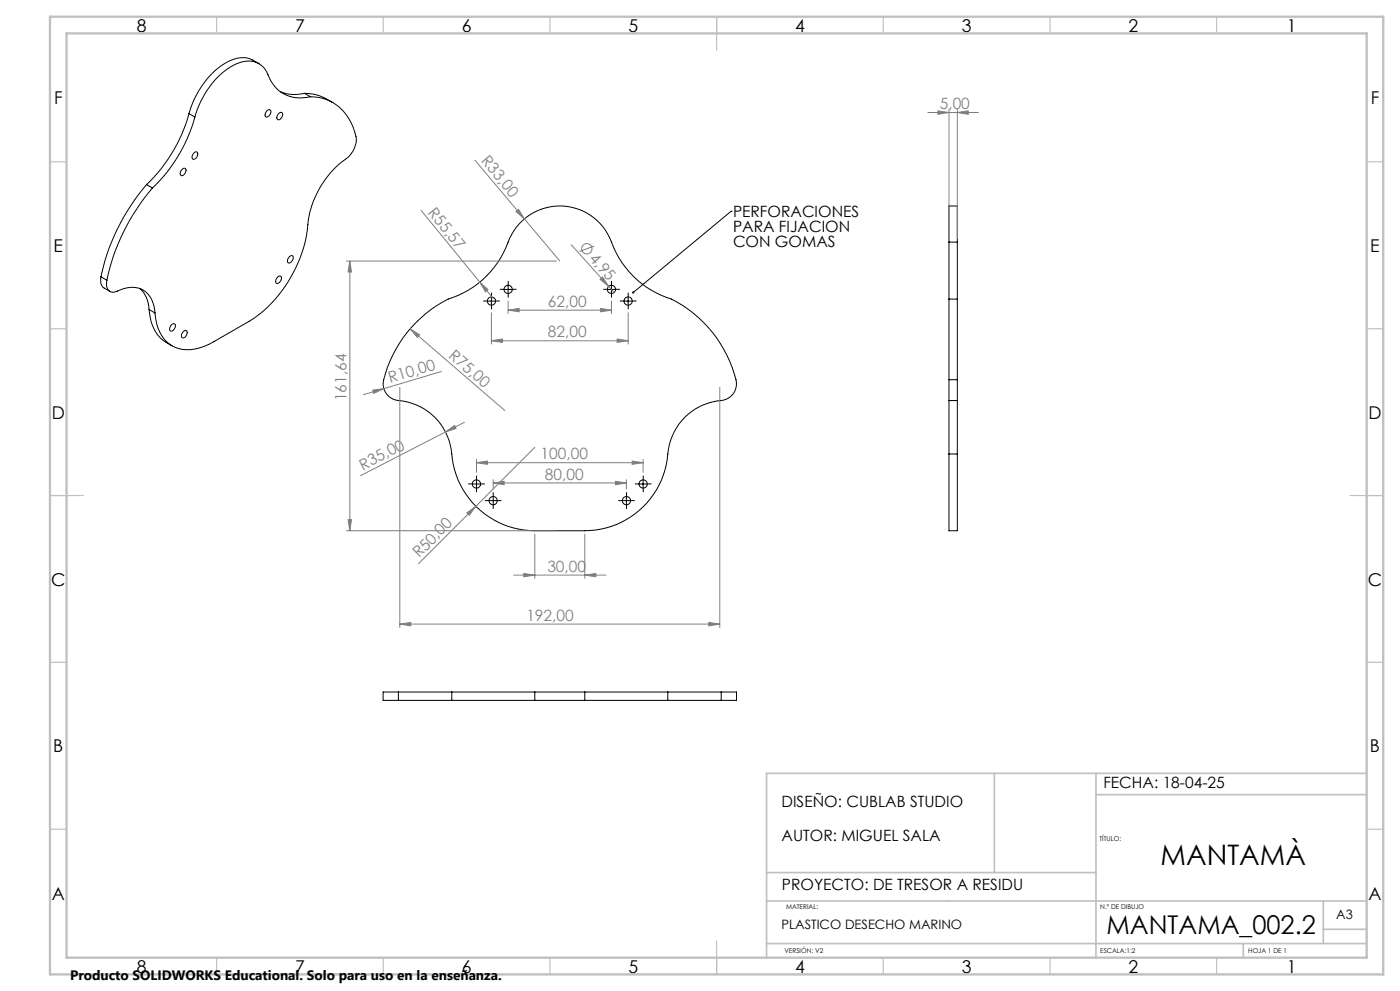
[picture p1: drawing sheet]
<svg xmlns="http://www.w3.org/2000/svg" width="420mm" height="297mm" viewBox="0 0 420 297" stroke-linecap="round" stroke-linejoin="round" font-family="sans-serif">
<g fill="none" stroke="#000" stroke-width=".3">
<path d="M77.7 19.1a8.4 8.4 0 0 0-10.5 .1 26.3 26.3 0 0 0-10.5 14.8M56.7 34a46.2 46.2 0 0 1-12.7 21.3M56.7 34l1.8 1.1M58.5 35.1a46.2 46.2 0 0 1-12.8 21.2M80 33.3a.73 .73 0 0 1 1.1-.3 .73 .73 0 0 1 0 1.1 .92 .92 0 0 1-.5 .9 .92 .92 0 0 1-1-.3v-.5zM83.6 34.1a.72 .72 0 0 1 1.1-.3 .72 .72 0 0 1 0 1.1l-.2 .3a.76 .76 0 0 1-1.1 .7 .76 .76 0 0 1-.2-1.2zM84.1 27.5l2.8 .8h2.2l2.3-.3M91.4 28h1.2a14.4 14.4 0 0 1 7.2 2.8M91.4 28l1.7 1M93.1 29a10.5 10.5 0 0 1-13.1-7.4 6.5 6.5 0 0 0-9.2-2.4 24.9 24.9 0 0 0-12.3 15.9M93.1 29a13.6 13.6 0 0 1 13.3 10.5 7.4 7.4 0 0 1-3.7 8.9 29.1 29.1 0 0 0-10.7 21.8 39.6 39.6 0 0 1-17.3 26.1l-10.6 6.1a13.4 13.4 0 0 1-11.5 1.7 10.5 10.5 0 0 1-6-9l-.1-1.3M44 55.3a62.2 62.2 0 0 0-13.7 27.7"/>
<path d="M44 55.3l1.7 1M45.7 56.3a62.2 62.2 0 0 0-13.6 27.7M54.8 50.6a.68 .68 0 0 1 1 .1 .68 .68 0 0 1-.1 .9l-.4 .6a.72 .72 0 0 1-1.1 .3 .72 .72 0 0 1 0-1.1zM58.1 45.9a.71 .71 0 0 1 1.1-.3 .71 .71 0 0 1 0 1.1 .9 .9 0 0 1-.5 .9 .9 .9 0 0 1-1.1-.2v-.6zM86.7 77a.7 .7 0 0 1 1.1-.3 .7 .7 0 0 1 0 1.1 .92 .92 0 0 1-.5 .9 .92 .92 0 0 1-1-.2l.1-.9zM219.3 63.3h.1M219.3 63.3l-29.3 24.4M284.7 72.6v17M284.7 72.6v-10.9h2.5v10.9M284.7 72.6h2.5M287.2 72.6v17M30.3 83a2.89 2.89 0 0 0 .9 3.3l1.8 1"/>
<path d="M30.3 83l1.8 1M32.1 84a2.63 2.63 0 0 0 1.6 3.6h.5a12 12 0 0 1 7.3-1.3 7.4 7.4 0 0 1 5 7.5M42 86.5a8.6 8.6 0 0 1 2.7 6.3M44.7 92.8a11.8 11.8 0 0 0 6.9 10.8M44.7 92.8l1.8 1M51.6 97.2a.69 .69 0 0 1 1 .1 .69 .69 0 0 1-.1 .9l-.4 .6a.72 .72 0 0 1-1.1 .3 .72 .72 0 0 1 0-1.1zM54.9 99.4a.72 .72 0 0 1 1.1-.2 .72 .72 0 0 1 0 1.1 .9 .9 0 0 1-.5 .9 .9 .9 0 0 1-1.1-.3v-.5zM83.4 82.9a.69 .69 0 0 1 1 .1 .69 .69 0 0 1-.1 1l-.4 .6a.72 .72 0 0 1-1.1 .2 .72 .72 0 0 1 0-1.1zM124.8 96.7a32 32 0 0 1 12.9-8.3 28.3 28.3 0 0 0 15.2-17 16.6 16.6 0 0 1 16.6-9.6 16.6 16.6 0 0 1 14.6 12.4 27.7 27.7 0 0 0 17.3 15.4 37 37 0 0 1 19.5 24.9 5.3 5.3 0 0 1-5.9 5.7 17.8 17.8 0 0 0-14.8 17.5 25.1 25.1 0 0 1-24.8 21.4h-15a25.2 25.2 0 0 1-25-24.4 17.7 17.7 0 0 0-16.6-14.8 5 5 0 0 1-3.7-6.1 37.7 37.7 0 0 1 9.7-17.1zM146.2 90.2h2.5M147.4 89v2.5M151.2 86.7h2.5"/>
<path d="M152.4 85.5v2.5M182.2 86.7h2.5M183.4 85.5v2.5M187.2 90.2h2.5M188.5 89v2.5M284.7 89.6v24.2M284.7 89.6h2.5M287.2 89.6v24.2M284.7 113.8v6.2M284.7 113.8h2.5M287.2 113.8v6.2M284.7 120v16.1"/>
<path d="M284.7 136.1v23h2.5v-23M284.7 120h2.5M284.7 136.1h2.5M287.2 120v16.1M141.7 145.1h2.5M142.9 143.8v2.5M146.7 150h2.5M148 148.8v2.5M186.7 150h2.5M187.9 148.8v2.5M191.7 145.1h2.5M192.9 143.8v2.5"/>
<path d="M119.5 207.4h16M119.5 209.9h16M119.5 207.4h-4.6v2.5h4.6M119.5 207.4v2.5M135.5 207.4h24.9M135.5 209.9h24.9M135.5 207.4v2.5M160.4 207.4v2.5M160.4 207.4h15M160.4 209.9h15M175.4 207.4h24.9M175.4 209.9h24.9"/>
<path d="M175.4 207.4v2.5M200.3 207.4h16.1M200.3 209.9h16.1M200.3 207.4v2.5M216.4 207.4h4.5v2.5h-4.5M216.4 207.4v2.5"/>
<circle cx="147.4" cy="90.2" r="1.23"/>
<circle cx="152.4" cy="86.7" r="1.23"/>
<circle cx="183.4" cy="86.7" r="1.23"/>
<circle cx="188.5" cy="90.2" r="1.24"/>
<circle cx="142.9" cy="145" r="1.23"/>
<circle cx="147.9" cy="150" r="1.24"/>
<circle cx="187.9" cy="150" r="1.23"/>
<circle cx="192.9" cy="145.1" r="1.24"/>
</g>
<g fill="none" stroke="#808080" stroke-width=".3">
<path d="M278.3 33.7h15.2M281.4 33.2l3.3 .5-3.3 .6zM284.7 32.7v38.9M287.2 33.7l3.3-.5v1.1zM287.2 32.7v38.9M142.5 48l25.5 30.2M103.9 78.2h63M105 78.2l.4 3.3h-1zM105 78.2v80.9M126.3 63l21.7 26.5M154.8 63.4l.8-.6 1.7 2.8zM171.4 73.4l12.9 14.3"/>
<path d="M178.3 73.7l-4.5 1.7M123 98.6l2.9 1.7-.7 .8zM123 98.6l28.4 24.4M143.9 84.6l2.5 2.2-.8 .7zM147.4 93.7v9.4M152.4 93l3.4-.6v1zM152.4 90.2v3.7M152.4 93h31M180 83.7l.8-.7 1.8 2.8zM180.1 92.4l3.3 .6-3.3 .4zM183.4 90.2v3.7M188.5 93.7v9.4"/>
<path d="M111.8 116.9l3.3-.4-3 1.4zM115.1 116.5l-6.1 1.8M119.9 116.1v72M132.4 111.3l-17.3 5.2M147.4 102.1l3.3-.5v1zM147.4 102.1h41.1M185.1 101.6l3.4 .5-3.4 .5zM215.9 116.1v72M133.6 129.5l2.7-2 .5 .9zM133.6 129.5l-25.4 13.1M139.3 126.6l-5.7 2.9M142.9 138.7l3.3-.5v1z"/>
<path d="M142.9 137.7v3.9M142.9 138.7h50M160.4 134.1l-17.6 17.6M189.7 138.2l3.2 .5-3.2 .5zM192.9 137.7v3.9M103.9 159.1h63M104.4 155.7h1l-.4 3.4zM140.1 153.7l2.7-2-2 2.7zM142.8 151.7l-17.3 17.3M148 144.7l3.2-.5v1.1zM148 143.8v2.8M148 144.7h39.9"/>
<path d="M184.6 144.2l3.3 .5-3.3 .6zM187.9 143.8v2.8M154.1 172.4h27.7M157.1 171.9l3.3 .5-3.3 .5zM160.4 160.1v13.3M175.4 172.4l3.4-.5v1zM175.4 160.1v13.3M119.9 187l3.3-.5v1.1zM119.9 187h96M212.7 186.5l3.2 .5-3.2 .6z"/>
<circle cx="176.1" cy="74.5" r="1.55"/>
</g>
<g fill="none" stroke="#000" stroke-width=".3" stroke-dasharray="15.2 1.3 1.3 1.3" stroke-linecap="butt">
<path d="M146.2 90.2h-1.2M147.5 89v-1.3M147.5 91.5v1.2M148.7 90.2h1.2M151.2 86.7h-1.2M152.5 85.5v-1.3M152.5 88v1.2M153.7 86.7h1.2M182.2 86.7h-1.2M183.5 85.5v-1.3M183.5 88v1.2M184.7 86.7h1.2"/>
<path d="M187.2 90.2h-1.2M188.5 89v-1.3M188.5 91.5v1.2M189.7 90.2h1.2M141.7 145h-1.2M143 143.8v-1.3M143 146.3v1.2M144.2 145h1.2M146.7 150h-1.2M148 148.8v-1.3M148 151.3v1.2M149.2 150h1.2"/>
<path d="M186.7 150h-1.2M188 148.8v-1.3M188 151.3v1.2M189.2 150h1.2M191.7 145h-1.2M193 143.8v-1.3M193 146.3v1.2M194.2 145h1.2"/>
</g>
<g fill="none" stroke="#c0c0c0" stroke-width=".35">
<path d="M65 5v5M115 5v5M165 5v5M215 5v10M265 5v5M315 5v5M365 5v5M15 48.5h5M410 48.5h5M15 98.5h5M410 98.5h5M15 148.5h10"/>
<path d="M405 148.5h10M15 198.5h5M410 198.5h5M15 248.5h5M410 248.5h5M65 287v5M115 287v5M165 287v5M215 282v10M265 287v5M315 287v5M365 287v5"/>
</g>
<path d="M298.3 231.8v29.7M328.8 231.8v55.2M328.8 238.2h81.2M410 231.8h-180v55.2M230 261.5h98.8M230 270h180M397 270v12.8M397 278.5h13M230 282.8h180M373 282.8v4.2" fill="none" stroke="#c0c0c0" stroke-width=".5"/>
<path d="M15 5h400v287h-400zM20 10h390v277h-390z" fill="none" stroke="#c0c0c0" stroke-width=".7"/>
<path d="M189.7 87.5a.34 .34 0 0 1 .5-.1 .34 .34 0 0 1 0 .5 .34 .34 0 0 1-.5 0l.3-.2-.3 .2z" fill="#000"/>
<g fill="#808080">
<path d="M154.8 63.4l.8-.6 1.7 2.8z"/>
<path d="M180 83.7l.8-.7 1.8 2.8z"/>
<path d="M123 98.6l2.9 1.7-.7 .8z"/>
<path d="M111.8 116.9l3.3-.4-3 1.4z"/>
<path d="M133.6 129.5l2.7-2 .5 .9z"/>
<path d="M140.1 153.7l2.7-2-2 2.7z"/>
<path d="M143.9 84.6l2.5 2.2-.8 .7z"/>
<path d="M152.4 93l3.4-.6v1zM180.1 92.4l3.3 .6-3.3 .4zM147.4 102.1l3.3-.5v1zM185.1 101.6l3.4 .5-3.4 .5zM142.9 138.7l3.3-.5v1zM189.7 138.2l3.2 .5-3.2 .5zM148 144.7l3.2-.5v1.1zM184.6 144.2l3.3 .5-3.3 .6zM119.9 187l3.3-.5v1.1zM212.7 186.5l3.2 .5-3.2 .6z"/>
<path d="M157.1 171.9l3.3 .5-3.3 .5zM175.4 172.4l3.4-.5v1z"/>
<path d="M281.4 33.2l3.3 .5-3.3 .6zM287.2 33.7l3.3-.5v1.1z"/>
<path d="M104.4 155.7h1l-.4 3.4zM105 78.2l.4 3.3h-1z"/>
</g>
<text font-size="8.5" x="348.2" y="259.3">MANTAMÀ</text>
<text font-size="7.8" x="331.9" y="280">MANTAMA_002.2</text>
<g font-size="5.3">
<text x="41" y="9.5">8</text>
<text x="88.5" y="9.5">7</text>
<text x="138.5" y="9.5">6</text>
<text x="188.5" y="9.5">5</text>
<text x="238.5" y="9.5">4</text>
<text x="288.5" y="9.5">3</text>
<text x="338.5" y="9.5">2</text>
<text x="386" y="9.5">1</text>
<text x="16.2" y="31.3">F</text>
<text x="411.2" y="31.3">F</text>
<text x="16.1" y="75.5">E</text>
<text x="411.1" y="75.5">E</text>
<text x="15.5" y="125.5">D</text>
<text x="410.5" y="125.5">D</text>
<text x="15.4" y="175.5">C</text>
<text x="410.4" y="175.5">C</text>
<text x="16" y="225.5">B</text>
<text x="411" y="225.5">B</text>
<text x="15.5" y="269.8">A</text>
<text x="410.5" y="269.8">A</text>
<text x="41" y="291.5">8</text>
<text x="88.5" y="291.5">7</text>
<text x="138.5" y="291.5">6</text>
<text x="188.5" y="291.5">5</text>
<text x="238.5" y="291.5">4</text>
<text x="288.5" y="291.5">3</text>
<text x="338.5" y="291.5">2</text>
<text x="386" y="291.5">1</text>
</g>
<g font-size="4.7" fill="#808080">
<text x="281.9" y="32.7">5,00</text>
<text x="144.1" y="48.3" transform="rotate(50 144.1 48.3)">R33,00</text>
<text x="128.2" y="63.8" transform="rotate(51 128.2 63.8)">R55,57</text>
<text x="176.5" y="77.6" transform="rotate(48 176.5 77.6)">4,95</text>
<text x="164.4" y="91.9">62,00</text>
<text x="164.4" y="101.1">82,00</text>
<text x="134.4" y="107" transform="rotate(41 134.4 107)">R75,00</text>
<text x="117" y="114.8" transform="rotate(-17 117 114.8)">R10,00</text>
<text x="103.9" y="120.3" transform="rotate(-90 103.9 120.3)">161,64</text>
<text x="162.2" y="137.6">100,00</text>
<text x="108.9" y="141.1" transform="rotate(-27 108.9 141.1)">R35,00</text>
<text x="163.5" y="143.7">80,00</text>
<text x="125.7" y="167.3" transform="rotate(-45 125.7 167.3)">R50,00</text>
<text x="164.2" y="171.3">30,00</text>
<text x="157.9" y="186">192,00</text>
</g>
<g font-size="4.7">
<text x="219.9" y="65">PERFORACIONES</text>
<text x="219.9" y="69.5">PARA FIJACION</text>
<text x="219.9" y="74">CON GOMAS</text>
<text x="331" y="236.2">FECHA: 18-04-25</text>
<text x="234.5" y="241.9">DISEÑO: CUBLAB STUDIO</text>
<text x="234.5" y="252">AUTOR: MIGUEL SALA</text>
<text x="234.6" y="266.7">PROYECTO: DE TRESOR A RESIDU</text>
</g>
<text font-size="4.1" x="21" y="293.7">Producto SOLIDWORKS Educational. Solo para uso en la enseñanza.</text>
<g font-size="3.9">
<text x="400.9" y="275.5">A3</text>
<text x="234.5" y="278.5">PLASTICO DESECHO MARINO</text>
</g>
<g font-size="2">
<text x="329.9" y="251.9">TÍTULO:</text>
<text x="235.8" y="272.5">MATERIAL:</text>
<text x="330.1" y="272.5">N.º DE DIBUJO</text>
<text x="235.3" y="285.6">VERSIÓN: V2</text>
<text x="330.1" y="285.6">ESCALA:1:2</text>
<text x="374.5" y="285.6">HOJA 1 DE 1</text>
</g>
</svg>
